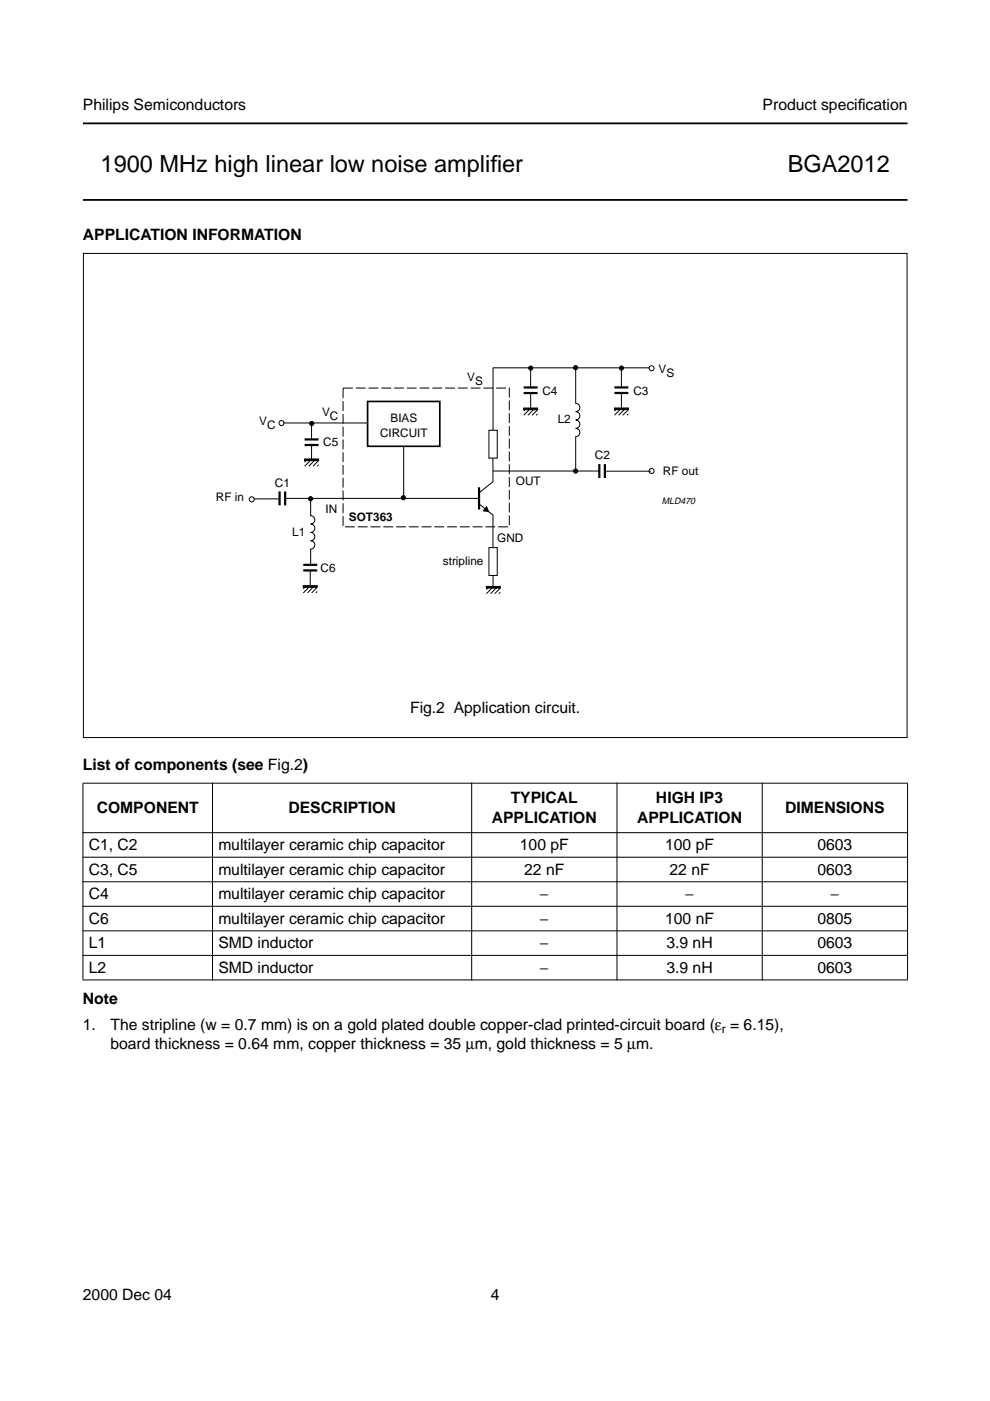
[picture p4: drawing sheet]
<svg xmlns="http://www.w3.org/2000/svg" width="210mm" height="297mm" viewBox="0 0 210 297" stroke-linecap="round" stroke-linejoin="round" font-family="sans-serif">
<path d="M17.6 26.2h174.8M17.6 42.4h174.8" fill="none" stroke="#000" stroke-width=".38"/>
<g fill="#000" stroke="#000" stroke-width=".21">
<path d="M17.5 166.1h175zM17.5 176.5h175zM17.5 181.7h175zM17.5 187h175zM17.5 192.2h175zM17.5 197.4h175zM17.6 166.2v41.5zM45.1 165.9v42zM100 165.9v42zM130.8 165.9v42zM161.6 165.9v42zM192.4 166.2v41.5z"/>
<path d="M17.5 202.6h175zM17.5 207.8h175z"/>
</g>
<g fill="#fff">
<path d="M178.9 81.6h13.5z"/>
<path d="M178.8 80.8v2z"/>
<path d="M17.6 77.9h174.8v7h-174.8z"/>
<circle cx="162.5" cy="78.7" r=".22"/>
<circle cx="162.5" cy="80.5" r=".22"/>
<circle cx="162.5" cy="82.4" r=".22"/>
<circle cx="162.5" cy="84.3" r=".22"/>
<circle cx="47.6" cy="78.7" r=".22"/>
<circle cx="47.6" cy="80.5" r=".22"/>
<circle cx="47.6" cy="82.4" r=".22"/>
<circle cx="47.6" cy="84.3" r=".22"/>
</g>
<path d="M103.2 107.2l.6 1.4-1.5-.2z" fill="#000"/>
<g fill="none" stroke="#000" stroke-width=".21">
<path d="M112.5 78v4.2M122.1 77.9v7.6a.88 .88 0 0 1 .8 .9 .88 .88 0 0 1-.8 .9 .89 .89 0 0 1 .8 .9 .89 .89 0 0 1-.8 .8 .88 .88 0 0 1 .8 .9 .88 .88 0 0 1-.8 .9 .89 .89 0 0 1 .8 .9 .89 .89 0 0 1-.8 .9v7.2M131.8 78v4.1M137.7 78h-33.2v13.2M60.2 89.7h17.8M65.2 97.4l-.6 .6M66.1 89.9v3.3M66.1 94.4v3l-1.5 1.4M66.9 97.4l-1.4 1.4M67.5 97.7l-1.1 1.1M67.5 98.6l-.3 .2M85.6 94.7v10.8"/>
<path d="M103.7 91.2h1.7v5.9h-1.7zM104.5 97.1v5l-2.9 2.4M104.6 99.9h22.5M111.6 86.6l-.6 .6M112.5 83.3v3.3l-1.5 1.4M113.4 86.6l-1.5 1.4M114 86.9l-1.2 1.1M114 87.8l-.3 .2M128.3 99.9h9.7M130.9 86.6l-.6 .6M131.8 83.3v3.3l-1.5 1.4M132.6 86.6l-1.4 1.4"/>
<path d="M133.2 86.9l-1.2 1.1M133.2 87.7l-.3 .3M53.8 105.8h5.4M60.5 105.7h41.1M65.9 105.7v3.6a.88 .88 0 0 1 .8 .9 .88 .88 0 0 1-.8 .9 .89 .89 0 0 1 .8 .9 .89 .89 0 0 1-.8 .9 .88 .88 0 0 1 .8 .9 .88 .88 0 0 1-.8 .9 .89 .89 0 0 1 .8 .8 .89 .89 0 0 1-.8 .9v3.3M101.6 106.8l2.9 2.4v6.9M103.7 116.1h1.7v5.9h-1.7zM64.9 124.2l-.6 .6M65.8 120.9v3.3l-1.5 1.5M66.7 124.2l-1.5 1.5M67.3 124.5l-1.2 1.2M67.3 125.4l-.3 .3"/>
<path d="M103.7 124.4l-.6 .6M104.5 122v2.4M104.6 124.4l-1.5 1.5M105.5 124.4l-1.5 1.5M106.1 124.7l-1.2 1.2M106.1 125.6l-.3 .3"/>
<circle cx="138.2" cy="78.1" r=".53"/>
<circle cx="59.7" cy="89.7" r=".53"/>
<circle cx="138.2" cy="99.9" r=".53"/>
<circle cx="53.4" cy="105.9" r=".53"/>
</g>
<g fill="none" stroke="#000" stroke-width=".47">
<path d="M64.6 93.2h2.9M64.6 94.4h2.9M111 82.2h3M111 83.3h3M127.1 98.4v2.9M128.3 98.4v2.9M130.3 82.1h2.9M130.3 83.3h2.9M59.3 104.2v2.9M60.5 104.2v2.9M64.3 119.8h3M101.6 103.3v4.7"/>
<path d="M64.3 120.9h3"/>
</g>
<g fill="#000" stroke="#000" stroke-width=".21">
<path d="M64.6 97.3h2.9v.4h-2.9zM111 86.5h3v.4h-3zM130.3 86.5h2.9v.4h-2.9zM64.3 124.2h3v.3h-3zM103.1 124.3h3v.4h-3z"/>
<circle cx="112.5" cy="78" r=".44"/>
<circle cx="122" cy="78" r=".44"/>
<circle cx="131.8" cy="78" r=".44"/>
<circle cx="66.1" cy="89.8" r=".44"/>
<circle cx="122" cy="99.9" r=".44"/>
<circle cx="65.8" cy="105.7" r=".44"/>
<circle cx="85.5" cy="105.5" r=".44"/>
</g>
<path d="M77.9 85.1h15.3v9.5h-15.3z" fill="none" stroke="#000" stroke-width=".35"/>
<path d="M72.7 82.3h35.3v29.4h-35.3z" fill="none" stroke="#000" stroke-width=".21" stroke-dasharray="2.1 .6" stroke-linecap="butt"/>
<path d="M22.6 149h164.8v7.5h-164.8z" fill-rule="evenodd" fill="#fff"/>
<path d="M17.7 53.7h174.6v102.7h-174.6z" fill="none" stroke="#000" stroke-width=".21"/>
<g font-size="5">
<text x="21.3" y="36.5">1900 MHz high linear low noise amplif</text>
<text x="104" y="36.5">ier</text>
<text x="167" y="36.5">BGA2012</text>
</g>
<g font-size="3.3">
<text x="17.6" y="23.4">Philips Semiconductors</text>
<text x="161.7" y="23.4">Product specif</text>
<text x="181.9" y="23.4">ication</text>
<text x="17.6" y="50.9">APPLICATION INFORMATION</text>
<text x="87" y="151.2">Fig.2 Application circuit.</text>
<text x="17.6" y="163.3">List of components (see Fig.2)</text>
<text x="20.5" y="172.4">COMPONENT</text>
<text x="61.2" y="172.4">DESCRIPTION</text>
<text x="108.3" y="170.4">TYPICAL</text>
<text x="139.1" y="170.4">HIGH IP3</text>
<text x="166.5" y="172.4">DIMENSIONS</text>
<text x="104.3" y="174.5">APPLICATION</text>
<text x="135.1" y="174.5">APPLICATION</text>
<text x="18.8" y="180.2">C1, C2</text>
<text x="18.8" y="185.4">C3, C5</text>
<text x="46.3" y="180.2">multilayer ceramic chip capacitor</text>
<text x="46.3" y="185.4">multilayer ceramic chip capacitor</text>
<text x="110.2" y="180.2">100 pF</text>
<text x="111.1" y="185.4">22 nF</text>
<text x="141" y="180.2">100 pF</text>
<text x="142" y="185.4">22 nF</text>
<text x="173.3" y="185.4">0603</text>
<text x="173.3" y="180.2">0603</text>
<text x="18.8" y="190.6">C4</text>
<text x="46.3" y="190.6">multilayer ceramic chip capacitor</text>
<text x="114.5" y="190.6">−</text>
<text x="145.3" y="190.6">−</text>
<text x="176.1" y="190.6">−</text>
<text x="18.8" y="195.8">C6</text>
<text x="46.3" y="195.8">multilayer ceramic chip capacitor</text>
<text x="114.5" y="195.8">−</text>
<text x="141" y="195.8">100 nF</text>
<text x="173.3" y="195.8">0805</text>
<text x="18.8" y="201">L1</text>
<text x="46.3" y="201">SMD inductor</text>
<text x="114.5" y="201">−</text>
<text x="141.3" y="201">3.9 nH</text>
<text x="173.3" y="201">0603</text>
<text x="18.8" y="206.2">L2</text>
<text x="46.3" y="206.2">SMD inductor</text>
<text x="114.5" y="206.2">−</text>
<text x="141.3" y="206.2">3.9 nH</text>
<text x="173.3" y="206.2">0603</text>
<text x="17.6" y="212.9">Note</text>
<text x="17.6" y="218.3">1.</text>
<text x="23.4" y="218.3">The stripline (w = 0.7 mm) is on a gold plated double copper-clad printed-circuit board (ε = 6.15),</text>
<text x="23.4" y="222.5">board thickness = 0.64 mm, copper thickness = 35 µm, gold thickness = 5 µm.</text>
<text x="17.6" y="275.6">2000 Dec 04</text>
<text x="104.1" y="275.6">4</text>
</g>
<g font-size="2.5">
<text x="99.1" y="80.9">V</text>
<text x="100.7" y="81.7">S</text>
<text x="115" y="83.7">C4</text>
<text x="134.3" y="83.7">C3</text>
<text x="139.6" y="79">V</text>
<text x="141.3" y="79.9">S</text>
<text x="68.3" y="88.2">V</text>
<text x="70" y="89.1">C</text>
<text x="82.8" y="89.6">BIAS</text>
<text x="118.2" y="89.7">L2</text>
<text x="55" y="90.1">V</text>
<text x="56.6" y="90.9">C</text>
<text x="68.5" y="94.5">C5</text>
<text x="80.6" y="92.6">CIRCUIT</text>
<text x="126.1" y="97.4">C2</text>
<text x="140.6" y="100.7">RF out</text>
<text x="45.8" y="106.3">RF in</text>
<text x="58.3" y="103.2">C1</text>
<text x="109.4" y="102.8">OUT</text>
<text x="61.9" y="113.7">L1</text>
<text x="69" y="108.7">IN</text>
<text x="74" y="110.4">SOT363</text>
<text x="93.9" y="119.9">stripline</text>
<text x="105.4" y="114.9">GND</text>
<text x="68" y="121.2">C6</text>
<text x="153" y="218.9">r</text>
</g>
<text font-size="1.9" x="140.3" y="106.9">MLD470</text>
</svg>
